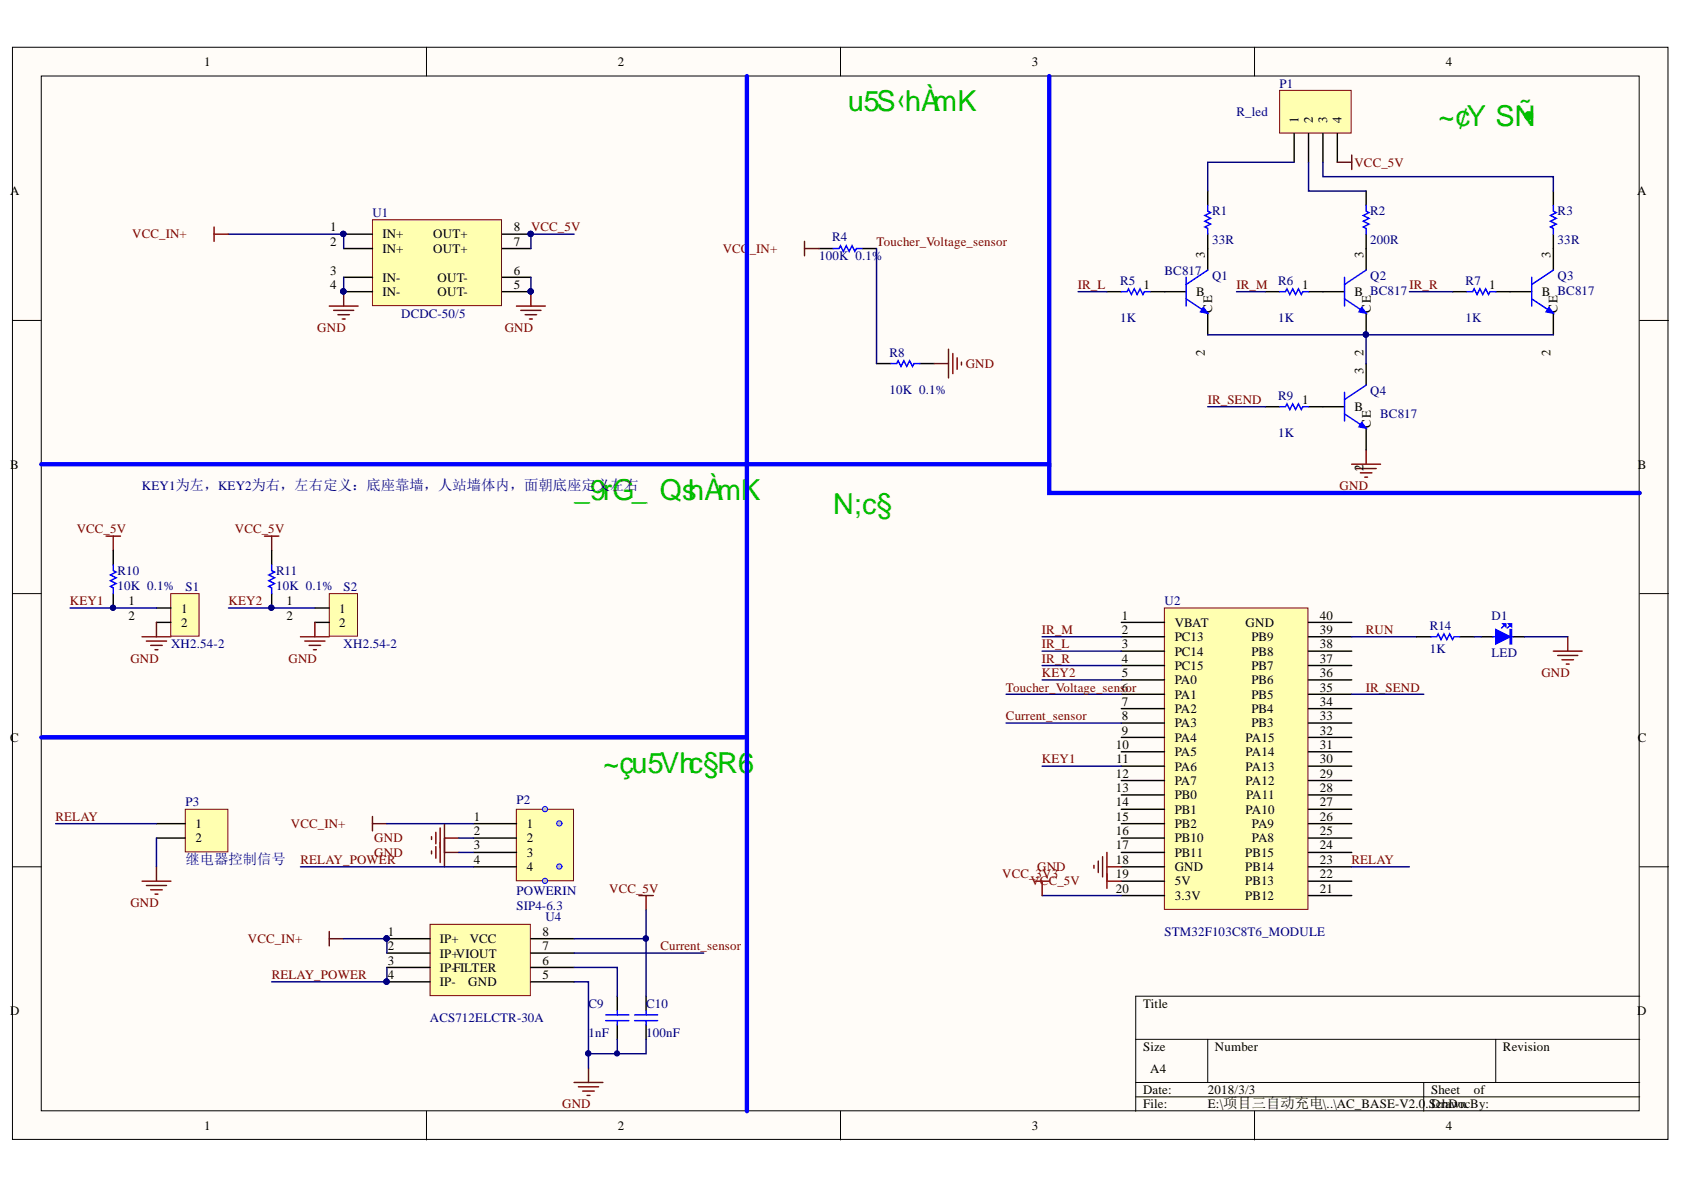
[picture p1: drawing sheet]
# Altium project AC_BASE-V2.0.PrjPcb
1 sheet, 27 parts. Net scope: global (net labels, ports and power ports of the same name join across sheets).
Board file: AC_BASE-V2.0.PcbDoc

## Sheet AC_BASE-V2.0.SchDoc
size A4

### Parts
C9  value 1nF  [C0805]  (hidden comment: Cap)
C10  value 100nF  [C0805]  (hidden comment: Cap)
D1  LED  [LED-H-R2.54]
P1  R_led  [XH2.54-4P]
P2  POWERIN  value SIP4-6.3  [PORT-SIP4-6.3-WA-LOCK]
P3  继电器控制信号  [XH2.54-2P]
Q1  BC817  [SOT-23_N]
Q2  BC817  [SOT-23_N]
Q3  BC817  [SOT-23_N]
Q4  BC817  [SOT-23_N]
R1  value 33R  [R0805]  (hidden comment: Res1)
R2  value 200R  [R0805]  (hidden comment: Res1)
R3  value 33R  [R0805]  (hidden comment: Res1)
R4  value 100K  0.1%  [R0805]  (hidden comment: Res1)
R5  value 1K  [R0805]  (hidden comment: Res1)
R6  value 1K  [R0805]  (hidden comment: Res1)
R7  value 1K  [R0805]  (hidden comment: Res1)
R8  value 10K  0.1%  [R0805]  (hidden comment: Res1)
R9  value 1K  [R0805]  (hidden comment: Res1)
R10  value 10K  0.1%  [R0805]  (hidden comment: Res1)
R11  value 10K  0.1%  [R0805]  (hidden comment: Res1)
R14  value 1K  [R0805]  (hidden comment: Res1)
S1  value XH2.54-2  [XH2.54-2P]  (hidden comment: ON)
S2  value XH2.54-2  [XH2.54-2P]  (hidden comment: ON)
U1  DCDC-50/5  [DCDC50/5]
U2  STM32F103C8T6_MODULE  [STM32F103C8T6_MODE]
U4  ACS712ELCTR-30A  [ACS712-SOIC8]

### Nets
GND: C9.1 C10.1 D1.2(K) P2.2 P2.3 P3.2 Q4.2(E) R8.2 S1.2 S2.2 U1.3(IN-) U1.4(IN-) U1.5(OUT-) U1.6(OUT-) U2.18(GND) U4.5(GND)
VCC_3V3: U2.20(3.3V)
VCC_5V: C10.2 P1.4 R10.2 R11.2 U1.7(OUT+) U1.8(OUT+) U2.19(5V) U4.8(VCC)
VCC_IN+: P2.1 R4.1 U1.1(IN+) U1.2(IN+) U4.1(IP+) U4.2(IP+)
Current_sensor: U2.8(PA3) U4.7(VIOUT)
IR_L: R5.1 U2.3(PC14)
IR_M: R6.1 U2.2(PC13)
IR_R: R7.1 U2.4(PC15)
IR_SEND: R9.1 U2.35(PB5)
KEY1: R10.1 S1.1 U2.11(PA6)
KEY2: R11.1 S2.1 U2.5(PA0)
RELAY: P3.1 U2.23(PB14)
RELAY_POWER: P2.4 U4.3(IP-) U4.4(IP-)
RUN: R14.2 U2.39(PB9)
Toucher_Voltage_sensor: R4.2 R8.1 U2.6(PA1)
NetC9_2: C9.2 U4.6(FILTER)
NetD1_1: D1.1(A) R14.1
NetP1_1: P1.1 R1.2
NetP1_2: P1.2 R2.2
NetP1_3: P1.3 R3.2
NetQ1_1: Q1.1(B) R5.2
NetQ1_2: Q1.2(E) Q2.2(E) Q3.2(E) Q4.3(C)
NetQ1_3: Q1.3(C) R1.1
NetQ2_1: Q2.1(B) R6.2
NetQ2_3: Q2.3(C) R2.1
NetQ3_1: Q3.1(B) R7.2
NetQ3_3: Q3.3(C) R3.1
NetQ4_1: Q4.1(B) R9.2

Not connected (* = marked no-connect by the designer): U2 1(VBAT) 7(PA2) 9(PA4) 10(PA5) 12(PA7) 13(PB0) 14(PB1) 15(PB2) 16(PB10) 17(PB11) 21(PB12) 22(PB13) 24(PB15) 25(PA8) 26(PA9) 27(PA10) 28(PA11) 29(PA12) 30(PA13) 31(PA14) 32(PA15) 33(PB3) 34(PB4) 36(PB6) 37(PB7) 38(PB8) 40(GND)

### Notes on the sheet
- 电压检测
- 红外发送
- KEY1为左，KEY2为右，左右定义：底座靠墙，人站墙体内，面朝底座定义左右
- 弹片开关检测
- 主控
- 继电器控制
